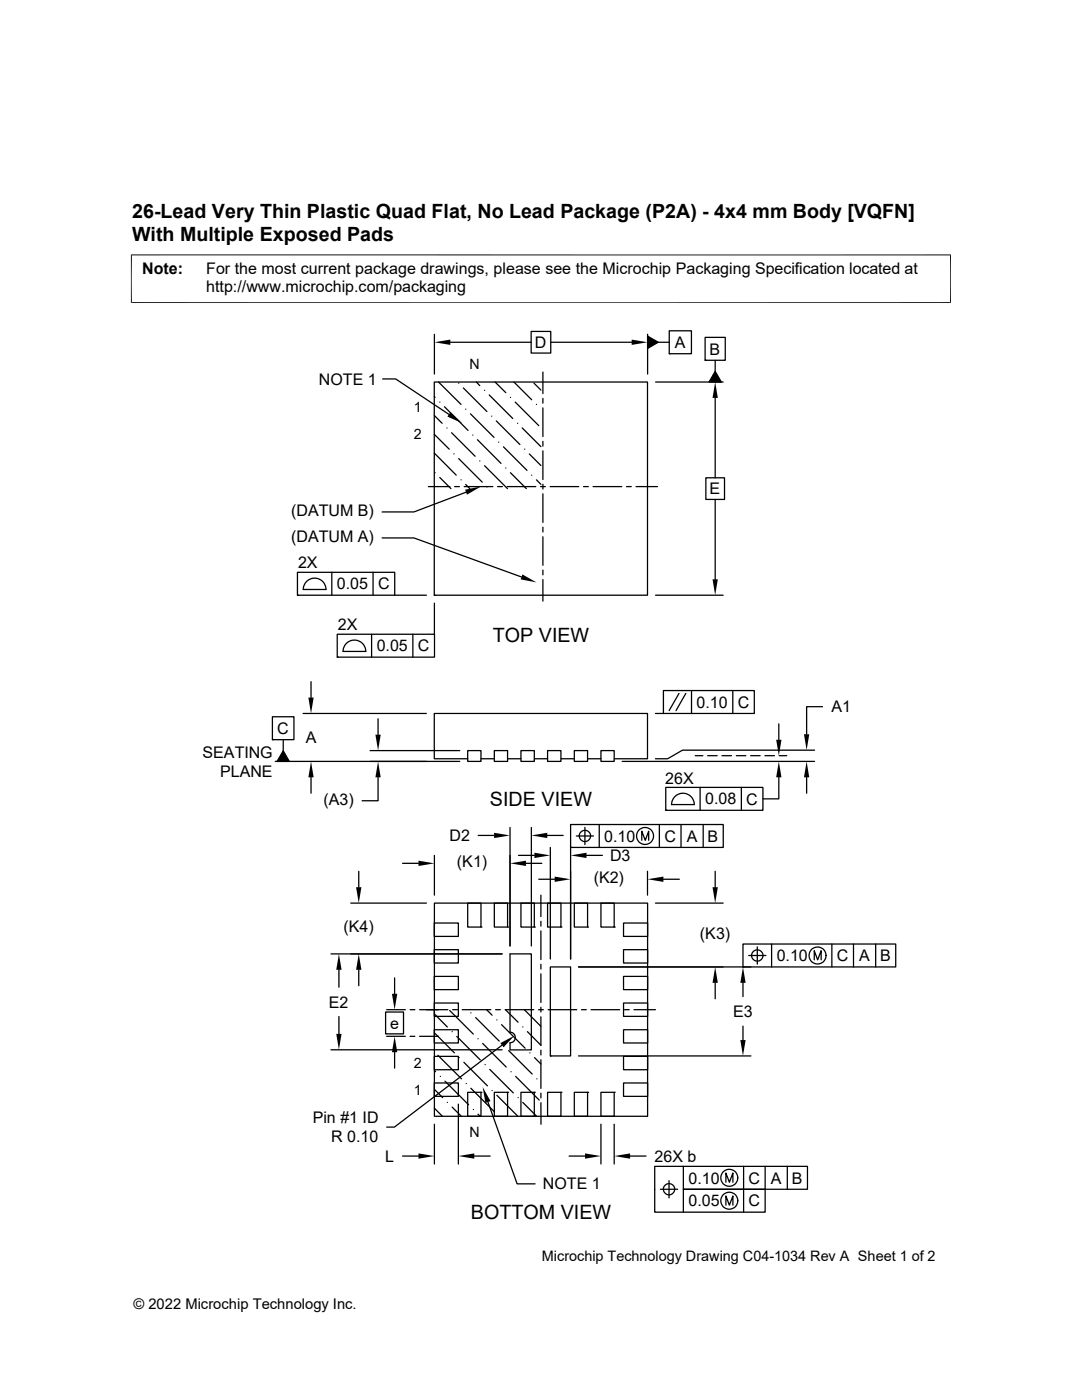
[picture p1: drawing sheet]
<svg xmlns="http://www.w3.org/2000/svg" width="216mm" height="279mm" viewBox="0 0 216 279" stroke-linecap="round" stroke-linejoin="round" font-family="sans-serif">
<g fill="none" stroke="#000" stroke-width=".25">
<path d="M76.3 75.6h2.7l10.6 7.1M86.7 76.2h42.5v42.6h-42.5zM86.7 79.1l.1 .2M86.7 66.7v8M87.5 76.2l4.5 4.5M89.9 68.3h16.1M91.5 76.5h.1M92.5 77.4l4.7 4.7M95 76.2l.7 .8M96.7 77.9h.1M97.6 78.8l4.7 4.7M98.8 76.2l2.1 2.2"/>
<path d="M101.9 79.3h.1M102.6 76.2l3.5 3.6M106 66.1h3.9v4.4h-3.9zM106.6 76.5l1.3 1.4M108.3 74.3v4.2M108.3 79.5v1M109.9 68.3h16.1M129.2 66.7v8M129.2 67.1l2.1 1.2-2.1 1.2zM130.8 76.2h13.5M131.3 68.3h2.2M133.5 66h4.5v4.6h-4.5z"/>
<path d="M133.5 70.6h.1M140.7 67.3h4v4.6h-4zM140.7 71.9h.1M142.7 74.1l1.2 2.1h-2.4zM142.7 71.9v2.2M142.7 79.4v16M85.5 97.1h4.3M86.7 82.9l1.5 1.6M86.7 86.7l2.9 2.9M86.7 90.4l4.3 4.4M86.8 94.3h.1M87.8 80.2h.1"/>
<path d="M87.8 95.3l2.2 2.2M88.7 81.2l4.7 4.7M89.2 85.4h.1M90.1 86.4l4.7 4.7M90.6 90.6h.1M90.7 97.1h1M91.5 91.5l4.7 4.7M92 95.8h.1M92.6 97.1h5.7M92.9 81.7h.1M92.9 96.7l.8 .8M93 98.2l-10.4 4h-6.4"/>
<path d="M93.9 82.6l4.7 4.7M94.3 86.8h.1M95.3 87.8l4.7 4.7M95.7 92h.1M96.7 92.9l4.6 4.6M97.2 97.2h.1M98.1 83.1h.1M99 84l4.7 4.7M99.3 97.1h.9M99.5 88.2h.1M100.5 89.2l4.7 4.7M100.9 93.4h.1"/>
<path d="M101.2 97.1h5.7M101.9 94.3l3.1 3.2M102.8 80.2l4.7 4.7M103.3 84.5h.1M104.2 85.4l3.7 3.7M104.7 89.6h.1M105.6 90.6l2.3 2.3M106.1 94.8h.1M107 80.7h.1M107 95.8l.9 .9M107.9 97.1h.9M108.3 81.4v5.7"/>
<path d="M108.3 88.1v.9M108.3 90v5.7M108.3 96.6v1M108.3 98.6v5.7M109.8 97.1h5.7M116.4 97.1h1M118.3 97.1h5.8M125 97.1h1M126.9 97.1h4.3M140.8 95.4h3.8v4.3h-3.8zM142.7 99.7v15.9M59.4 114.2h19.4v4.6h-19.4z"/>
<path d="M59.4 118.8h.1M61.3 115.9a2.27 2.27 0 0 1 2.4-.3 2.27 2.27 0 0 1 1.3 2h-4.5l.2-.9zM66.2 114.2v4.6M74.4 114.2v4.6M76.2 107.4h6.4l21.5 7.7M78.7 118.8h6.4M86.7 118.8h.1M108.3 105.2v1M108.3 107.1v5.7M108.3 113.8v.9M108.3 115.7v4.3M130.8 118.8h13.5"/>
<path d="M62.1 136v3.2M67.3 126.6h19.4v4.5h-19.4zM67.3 131.1h.1M69.2 128.3a2.27 2.27 0 0 1 2.5-.3 2.27 2.27 0 0 1 1.3 2h-4.5l.2-.9zM74.1 126.6v4.5M82.4 126.6v4.5M86.7 120.4v6.2M132.4 137.8h18.1v4.6h-18.1zM135.5 138.4l-2 3.4M136.8 138.4l-1.9 3.4M138 137.8v4.6M146.2 137.8v4.6"/>
<path d="M54.4 143h4.3v4.6h-4.3zM54.4 147.6h.1M56.5 147.6v2.2M56.5 149.8l1.2 2.2h-2.4zM60.5 142.4h24.6M62.1 155.1v3.2M73.9 149.8h17.8M75.4 155.1v4.7h-3.1M75.4 143.4v3.2M91.7 152h-36.8M93.3 149.8h2.7v2.2h-2.7zM93.3 151.4h-6.6v-9h42.5v9h-6.6"/>
<path d="M96 151.4h2.6M98.6 149.8h2.7v2.2h-2.7zM101.3 151.4h2.6M103.9 149.8h2.7v2.2h-2.7zM106.6 151.4h2.7M109.3 149.8h2.6v2.2h-2.6zM111.9 151.4h2.7M114.6 149.8h2.6v2.2h-2.6zM117.2 151.4h2.7M119.9 149.8h2.7v2.2h-2.7zM124.1 152h38.4M130.8 142.4h1.6"/>
<path d="M132.8 157.1h19.4v4.6h-19.4zM138.7 150.8h1.6M139.7 157.1v4.6M141.2 150.8h1.9M144.1 150.8h1.9M146.9 150.8h1.9M147.9 157.1v4.6M149.8 150.8h1.9M152.6 150.8h1.9M155.4 155.1v4.3h-3.2M155.4 144.5v3.1M155.5 150.8h1.5"/>
<path d="M161 155.1v3.2M162.5 149.7h-26.3l-3 1.7h-2.4M164.1 141h-3.1v5.5M71.6 173.9v3.2M80.3 172.3h3.2M86.7 170.7v7.9M95.4 166.7h3.2M101.8 165.1v23.7M103.5 170.7h3.1M104.9 172.3h3.2M106 165.1v23.7M107.5 175.5h3.2"/>
<path d="M107.9 178.6v4.3M109.2 166.7h3.2M109.8 169.1v22.3M113.9 164.5h30.4v4.6h-30.4zM113.9 169.1h.1M113.9 169.1v22.3M115 166.8h3.4M116.7 165.1v3.5M117 170.7h3.2M117.8 166.8a1.13 1.13 0 0 1-1.6 1 1.13 1.13 0 0 1-.2-1.8 1.13 1.13 0 0 1 1.8 .4l.1 .4M119.6 164.5v4.6M128.1 167.7v-1.8l.7 1.8 .6-1.8v1.8"/>
<path d="M129.2 173.9v4.7M131.6 164.5v4.6M132.4 175.5h3.2M132.8 161.7h.1M135.9 164.5v4.6M138.5 160.6a2.26 2.26 0 0 0-2.2-2.3 2.26 2.26 0 0 0-2.3 2.3h4.6M140.3 164.5v4.6M142.7 173.9v3.2M66 190.4h34.2M67.6 193.5v3.5M70 180.2h15.1M71.6 193.5v3.2"/>
<path d="M78.7 195.2v3.1M86.7 184.2h4.8v2.7h-4.8zM86.7 189.5h4.8v2.7h-4.8zM86.7 194.9h4.8v2.6h-4.8zM86.7 180.2h42.5v42.6h-42.5zM93.3 180.2h2.7v4.8h-2.7zM96 185h.1M98.6 180.2h2.7v4.8h-2.7zM101.3 185h.1M101.8 190.4h4.2v19.1h-4.2v-1.4a1.06 1.06 0 0 0 1-1 1.06 1.06 0 0 0-1-1.1zM103.9 180.2h2.7v4.8h-2.7zM106.6 185h.1"/>
<path d="M107.9 183.9v.9M107.9 185.8v5.7M107.9 192.4v1M107.9 194.4v5.7M109.3 180.2h2.6v4.8h-2.6zM109.8 193h4.1v17.7h-4.1zM111.9 185h.1M114.6 180.2h2.6v4.8h-2.6zM115.4 193h34.4M117.2 185h.1M119.9 180.2h2.7v4.8h-2.7zM122.6 185h.1"/>
<path d="M124.4 184.2h4.8v2.7h-4.8zM124.4 189.5h4.8v2.7h-4.8zM124.4 194.9h4.8v2.6h-4.8zM130.8 180.2h13.5M142.7 196.2v3.1M148.3 188.4h30.4v4.6h-30.4zM148.3 193h.1M148.3 196.2v2.7M149.4 190.7h3.4M151.1 189v3.4M154 188.4v4.6M162.5 191.6v-1.9l.7 1.9 .7-1.9v1.9"/>
<path d="M166 188.4v4.6M170.3 188.4v4.6M174.7 188.4v4.6M66 209.5h34.2M67.6 202.9v3.4M76.9 202h3.6v4.3h-3.6zM77.2 201.5h3.7M77.2 206.8h3.7M78.7 210v3.2M81.8 201.5h1M81.8 206.8h1M83.7 206.8h3.8"/>
<path d="M83.7 201.5h5.7M86.7 200.2h4.8v2.6h-4.8zM86.7 205.5h4.8v2.7h-4.8zM86.7 210.8h4.8v2.7h-4.8zM86.7 216.1h4.8v2.7h-4.8zM86.7 202.4l2.6 2.6M86.7 206.1l4 4M86.7 213.6l.2 .3M86.7 217.4l1.6 1.7M87.4 210.6l4.7 4.7M87.9 214.8h.1M88.8 215.8l4.7 4.7"/>
<path d="M89.7 201.7l4.7 4.7M90.2 205.9h.1M90.3 201.5h1M91.1 206.8l4.7 4.7M91.6 211.1h.1M92.2 201.5h5.7M92.6 212l4.7 4.7M93 216.2h.1M93.3 218h2.7v4.8h-2.7zM94 202.1h.1M94 217.2l4.7 4.7M94.9 203.1l4.7 4.7"/>
<path d="M95.4 207.3h.1M96 218h.1M96.3 208.2l4.7 4.8M96.8 212.5h.1M97.1 201.5l1.1 1.1M97.4 219.9l5.8 16.4h3.6M97.7 213.4l4.7 4.7M98.2 217.7h.1M98.6 218h2.7v4.8h-2.7zM98.9 201.5h.9M99.1 203.5h.1M99.1 218.6l4.2 4.2"/>
<path d="M100.1 204.5l4.7 4.7M100.2 208.6l-21.5 16.3h-1.5M100.5 208.7h.1M100.8 201.5h5.7M100.9 201.5l2.5 2.5M101.3 218h.1M101.5 209.7l4.7 4.7M102 213.9h.1M102.9 214.8l4.7 4.7M103.4 219.1h.1M103.9 218h2.7v4.8h-2.7zM104.3 205h.1"/>
<path d="M104.6 201.5l3.3 3.3M105.7 210.1h.1M106.6 218h.1M106.7 211.1l1.2 1.2M107.1 215.3h.1M107.5 201.5h.9M107.9 202.9v5.7l-2.7-2.7M107.9 201v1M107.9 209.6v.9M107.9 211.5v5.7M107.9 218.2v.9M109.3 218h2.6v4.8h-2.6z"/>
<path d="M109.4 201.5h5.7M109.8 210.7h.1M111.9 218h.1M114.6 218h2.6v4.8h-2.6zM115.4 210.7h34.4M116 201.5h1M117.2 218h.1M117.9 201.5h5.8M119.9 218h2.7v4.8h-2.7zM122.6 218h.1M124.4 200.2h4.8v2.6h-4.8zM124.4 205.5h4.8v2.7h-4.8z"/>
<path d="M124.4 210.8h4.8v2.7h-4.8zM124.4 216.1h4.8v2.7h-4.8zM124.6 201.5h1M126.5 201.5h4.3M148.3 204.8v2.8M80.3 230.7h3.2M86.7 221.2l1.6 1.6M86.7 224.4v7.9M89.3 220h.1M90.2 220.9l1.9 1.9M91.5 220.4v11.9M94.4 221.4h.1"/>
<path d="M94.6 230.7h3.2M95.4 222.4l.4 .4M104.3 220l2.8 2.8M107.9 220.1v4.3M113.6 230.7h3.1M119.9 224.4v7.9M122.6 224.4v7.9M125.7 230.7h3.2M131.8 237.3h3.4M132.4 237.3a1.14 1.14 0 0 1 1.5-1.1 1.14 1.14 0 0 1 .4 1.8 1.14 1.14 0 0 1-1.8-.2l-.1-.5M133.5 235.6v3.5M136.4 232.8v4.5h16.3v4.6h-22.1v-9.1h30.5v4.5h-24.7v4.6"/>
<path d="M144.8 235.9v-1.8l.7 1.8 .7-1.8v1.8M148.4 232.8v9.1M152.7 232.8v4.5M157.1 232.8v4.5M144.8 240.5v-1.8l.7 1.8 .7-1.8v1.8"/>
<circle cx="128.7" cy="166.8" r="1.69"/>
<circle cx="151.1" cy="190.7" r="1.13"/>
<circle cx="163.1" cy="190.7" r="1.69"/>
<circle cx="145.5" cy="235.1" r="1.69"/>
<circle cx="145.5" cy="239.6" r="1.69"/>
</g>
<g fill="#000">
<path d="M86.7 68.3l3.2-.5v1zM126 67.8l3.2 .5-3.2 .5zM129.2 67.1l2.1 1.2-2.1 1.2zM142.7 76.2l.5 3.2h-1zM142.7 74.1l1.2 2.1h-2.4zM89.9 82.3l2.3 2.2-2.9-1.4zM92.8 97.7l3.2-.6-2.8 1.6zM104.2 114.6l2.8 1.6-3.1-.6zM142.2 115.6h1l-.5 3.2zM61.5 139.2h1.1l-.5 3.2zM56.5 149.8l1.2 2.2h-2.4zM62.1 152l.5 3.1h-1.1z"/>
<path d="M74.9 146.6h1.1l-.6 3.2zM75.4 152l.6 3.1h-1.1zM155.4 152l.5 3.1h-1zM154.9 147.6h1l-.5 3.2zM161 152l.5 3.1h-1.1zM160.4 146.5h1.1l-.5 3.2zM71.1 177.1h1l-.5 3.1zM83.5 171.8l3.2 .5-3.2 .5zM98.6 166.2l3.2 .5-3.2 .6zM101.8 172.3l3.1-.5v1zM106.6 170.2l3.2 .5-3.2 .5zM106 166.7l3.2-.5v1.1z"/>
<path d="M110.7 174.9l3.2 .6-3.2 .5zM113.9 170.7l3.1-.5v1zM129.2 175.5l3.2-.6v1.1zM142.2 177.1h1l-.5 3.1zM67.6 190.4l.6 3.1h-1.1zM71.6 190.4l.5 3.1h-1zM78.2 198.3h1.1l-.6 3.2zM142.7 193l.5 3.2h-1zM148.3 193l.5 3.2h-1.1zM67.1 206.3h1.1l-.6 3.2zM78.7 206.8l.6 3.2h-1.1zM99.8 208.2l2.9-1.5-2.2 2.3z"/>
<path d="M147.7 207.6h1.1l-.5 3.1zM83.5 230.2l3.2 .5-3.2 .5zM91.5 230.7l3.1-.5v1zM96.3 216.9l1.6 2.9-1 .3zM116.7 230.2l3.2 .5-3.2 .5zM122.6 230.7l3.1-.5v1z"/>
</g>
<path d="M26.1 50.9h163.7M26.2 50.8v9.7M189.7 50.8v9.7M26.1 60.4h163.7" fill="none" stroke="#000" stroke-width=".2"/>
<g font-size="3.9">
<text x="26.4" y="43.5">26-Lead Very Thin Plastic Quad Flat, No Lead Package (P2A) - 4x4 mm Body [VQFN]</text>
<text x="26.4" y="48">With Multiple Exposed Pads</text>
<text x="98.3" y="128.1">TOP VIEW</text>
<text x="97.8" y="160.8">SIDE VIEW</text>
<text x="93.9" y="243.2">BOTTOM VIEW</text>
</g>
<g font-size="3.2">
<text x="28.4" y="54.6">Note:</text>
<text x="41.1" y="58.3">http://www.microchip.com/packaging</text>
<text x="41.1" y="54.6">For the most current package drawings, please see the Microchip Packaging Specification located at</text>
<text x="106.7" y="69.4">D</text>
<text x="134.7" y="69.4">A</text>
<text x="141.6" y="70.8">B</text>
<text x="63.6" y="76.8">NOTE 1</text>
<text x="141.6" y="98.7">E</text>
<text x="58.1" y="103">(DATUM B)</text>
<text x="58.1" y="108.2">(DATUM A)</text>
<text x="59.5" y="113.4">2X</text>
<text x="67.2" y="117.6">0.05</text>
<text x="75.4" y="117.6">C</text>
<text x="67.4" y="125.8">2X</text>
<text x="75.2" y="130">0.05</text>
<text x="83.4" y="130">C</text>
<text x="139" y="141.2">0.10</text>
<text x="147.2" y="141.2">C</text>
<text x="165.9" y="142.2">A1</text>
<text x="55.3" y="146.5">C</text>
<text x="61" y="148.3">A</text>
<text x="40.4" y="151.3">SEATING</text>
<text x="43.9" y="155.1">PLANE</text>
<text x="64.6" y="160.6">(A3)</text>
<text x="132.8" y="156.4">26X</text>
<text x="140.7" y="160.5">0.08</text>
<text x="148.9" y="160.6">C</text>
<text x="89.7" y="167.9">D2</text>
<text x="120.6" y="168">0.10</text>
<text x="132.6" y="168">C</text>
<text x="137" y="168">A</text>
<text x="141.2" y="168">B</text>
<text x="91.2" y="173.1">(K1)</text>
<text x="121.7" y="171.8">D3</text>
<text x="118.5" y="176.3">(K2)</text>
<text x="68.5" y="186.1">(K4)</text>
<text x="139.7" y="187.4">(K3)</text>
<text x="155" y="191.8">0.10</text>
<text x="167" y="191.8">C</text>
<text x="171.4" y="191.8">A</text>
<text x="175.6" y="191.8">B</text>
<text x="65.6" y="201.1">E2</text>
<text x="146.3" y="203">E3</text>
<text x="77.9" y="205.3">e</text>
<text x="62.4" y="224.2">Pin #1 ID</text>
<text x="66.1" y="228">R 0.10</text>
<text x="76.9" y="231.9">L</text>
<text x="130.6" y="231.8">26X b</text>
<text x="108.3" y="237.4">NOTE 1</text>
<text x="137.4" y="236.2">0.10</text>
<text x="149.4" y="236.2">C</text>
<text x="153.8" y="236.2">A</text>
<text x="158" y="236.2">B</text>
<text x="137.4" y="240.8">0.05</text>
<text x="149.4" y="240.8">C</text>
</g>
<g font-size="2.9">
<text x="108.1" y="251.7">Microchip Technology Drawing C04-1034 Rev A Sheet 1 of 2</text>
<text x="26.6" y="261.3">© 2022 Microchip Technology Inc.</text>
</g>
<g font-size="2.8">
<text x="93.7" y="73.7">N</text>
<text x="82.6" y="82.2">1</text>
<text x="82.6" y="87.6">2</text>
<text x="82.6" y="213.1">2</text>
<text x="82.6" y="218.5">1</text>
<text x="93.7" y="226.9">N</text>
</g>
</svg>
